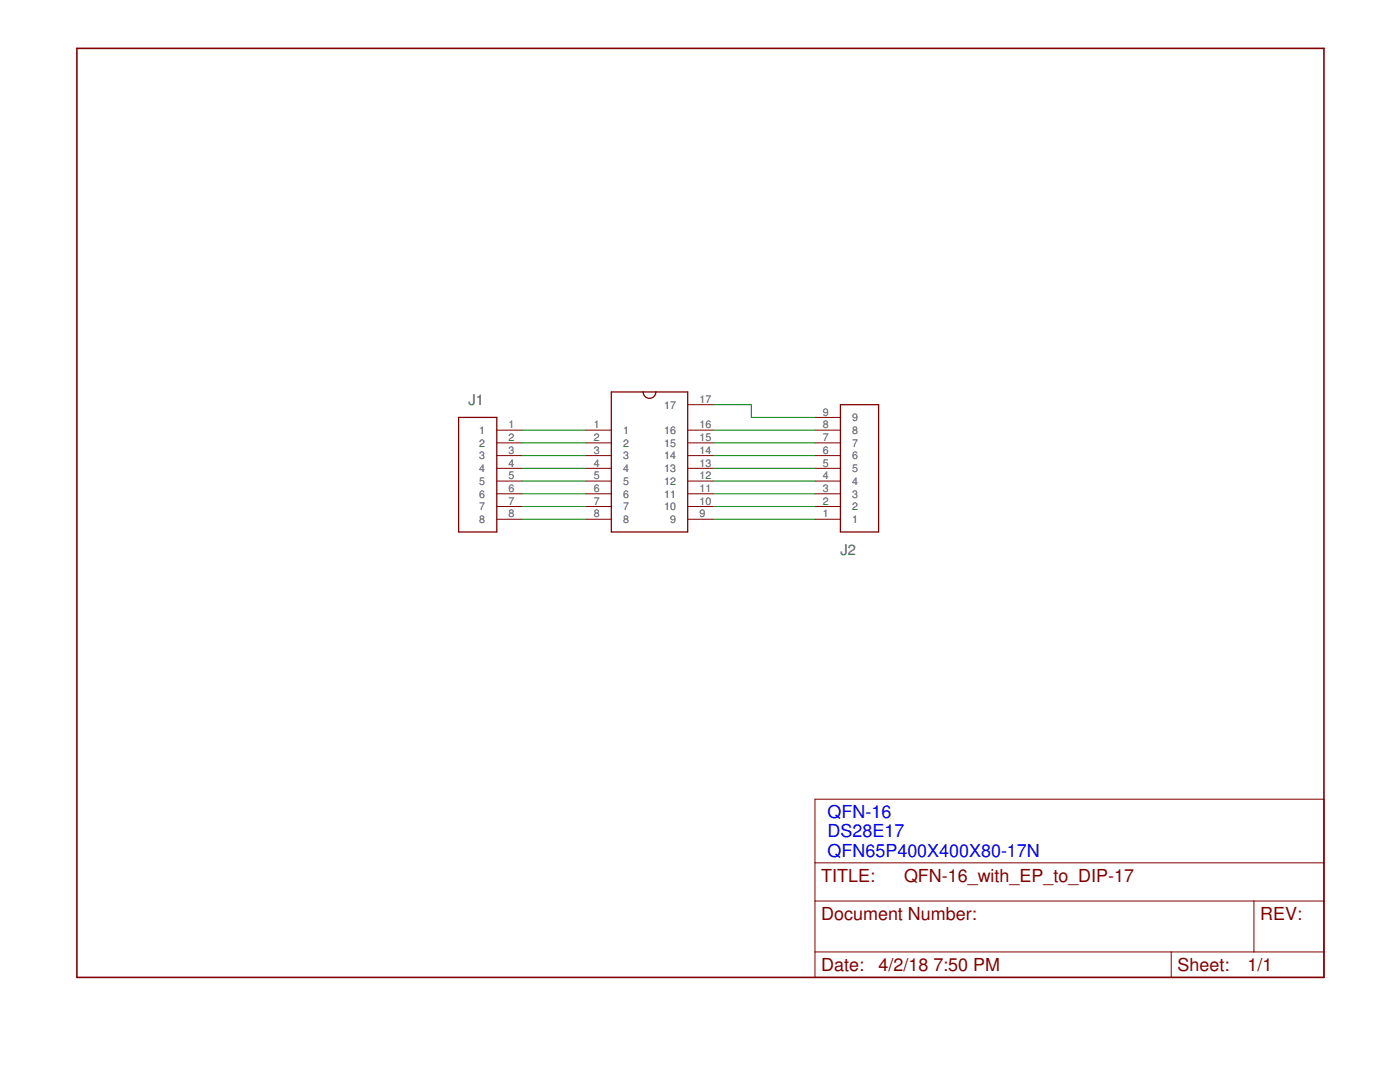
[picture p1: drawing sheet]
<svg xmlns="http://www.w3.org/2000/svg" width="279mm" height="216mm" viewBox="0 0 279 216" stroke-linecap="round" stroke-linejoin="round" font-family="sans-serif">
<path d="M15.3 9.7h248.9v185.3h-248.9z" fill="none" stroke="#800000" stroke-width=".32"/>
<g fill="none" stroke="#800000" stroke-width=".2">
<path d="M99.1 85.8h5.1M99.1 88.4h5.1M99.1 90.9h5.1M99.1 93.5h5.1M99.1 96h5.1M99.1 98.5h5.1M116.9 85.8h5.1M116.9 88.4h5.1M116.9 90.9h5.1M116.9 93.5h5.1M116.9 96h5.1M116.9 98.5h5.1"/>
<path d="M137.2 85.8h5.1M137.2 88.4h5.1M137.2 90.9h5.1M137.2 93.5h5.1M137.2 96h5.1M137.2 98.5h5.1M137.2 80.8h5.1M162.6 85.8h5.1M162.6 88.4h5.1M162.6 90.9h5.1M162.6 93.5h5.1M162.6 96h5.1"/>
<path d="M162.6 98.5h5.1M162.6 83.3h5.1M99.1 101.1h5.1M99.1 103.6h5.1M116.9 101.1h5.1M116.9 103.6h5.1M137.2 101.1h5.1M137.2 103.6h5.1M162.6 101.1h5.1M162.6 103.6h5.1M162.6 159.5h101.6v35.5h-101.6zM162.6 179.8h101.6"/>
<path d="M162.6 172.2h101.6M250.3 179.8v10.1M162.6 189.9h101.6M233.7 189.9v5.1"/>
</g>
<path d="M122 78.2h15.2v28h-15.2zM128.4 78.2a1.27 1.27 0 0 0 1.2 1.3 1.27 1.27 0 0 0 1.3-1.3M91.5 83.3h7.6v22.9h-7.6zM167.7 80.8h7.6v25.4h-7.6z" fill="none" stroke="#800000" stroke-width=".25"/>
<g fill="none" stroke="#008000" stroke-width=".2">
<path d="M104.2 85.8h12.7M104.2 88.4h12.7M104.2 90.9h12.7M104.2 93.5h12.7M104.2 96h12.7M104.2 98.5h12.7M142.3 85.8h20.3M142.3 88.4h20.3M142.3 90.9h20.3M142.3 93.5h20.3M142.3 96h20.3M142.3 98.5h20.3"/>
<path d="M142.3 80.8h7.6v2.5h12.7M104.2 101.1h12.7M104.2 103.6h12.7M142.3 101.1h20.3M142.3 103.6h20.3"/>
</g>
<g font-size="3.6" fill="#00f">
<text x="165.2" y="163.3">QFN-16</text>
<text x="165.2" y="167.1">DS28E17</text>
<text x="165.2" y="170.9">QFN65P400X400X80-17N</text>
</g>
<g font-size="3.6" fill="#800000">
<text x="163.9" y="176">TITLE:</text>
<text x="180.4" y="176">QFN-16_with_EP_to_DIP-17</text>
<text x="163.9" y="183.6">Document Number:</text>
<text x="251.5" y="183.6">REV:</text>
<text x="163.9" y="193.8">Date:</text>
<text x="175.3" y="193.8">4/2/18</text>
<text x="186.3" y="193.8">7:50 PM</text>
<text x="235" y="193.8">Sheet:</text>
<text x="249" y="193.8">1/1</text>
</g>
<g font-size="2.9" fill="#505050">
<text x="93.5" y="80.8">J1</text>
<text x="167.7" y="110.8">J2</text>
</g>
<g font-size="2.1" fill="#505050">
<text x="132.5" y="81.5">17</text>
<text x="139.6" y="80.4">17</text>
<text x="164.2" y="82.9">9</text>
<text x="95.6" y="86.6">1</text>
<text x="95.6" y="89.1">2</text>
<text x="101.5" y="85.5">1</text>
<text x="101.5" y="88">2</text>
<text x="118.5" y="85.5">1</text>
<text x="118.5" y="88">2</text>
<text x="124.3" y="86.6">1</text>
<text x="124.3" y="89.1">2</text>
<text x="132.5" y="89.1">15</text>
<text x="132.5" y="86.6">16</text>
<text x="139.6" y="88">15</text>
<text x="139.6" y="85.5">16</text>
<text x="164.2" y="88">7</text>
<text x="164.2" y="85.5">8</text>
<text x="170.1" y="89.1">7</text>
<text x="170.1" y="86.6">8</text>
<text x="170.1" y="84.1">9</text>
<text x="95.6" y="91.7">3</text>
<text x="95.6" y="94.2">4</text>
<text x="101.5" y="90.6">3</text>
<text x="101.5" y="93.1">4</text>
<text x="101.5" y="95.6">5</text>
<text x="118.5" y="90.6">3</text>
<text x="118.5" y="93.1">4</text>
<text x="118.5" y="95.6">5</text>
<text x="124.3" y="91.7">3</text>
<text x="124.3" y="94.2">4</text>
<text x="132.5" y="94.2">13</text>
<text x="132.5" y="91.7">14</text>
<text x="139.6" y="95.6">12</text>
<text x="139.6" y="93.1">13</text>
<text x="139.6" y="90.6">14</text>
<text x="164.2" y="95.6">4</text>
<text x="164.2" y="93.1">5</text>
<text x="164.2" y="90.6">6</text>
<text x="170.1" y="94.2">5</text>
<text x="170.1" y="91.7">6</text>
<text x="95.6" y="96.8">5</text>
<text x="95.6" y="99.3">6</text>
<text x="95.6" y="101.8">7</text>
<text x="101.5" y="98.2">6</text>
<text x="101.5" y="100.7">7</text>
<text x="118.5" y="98.2">6</text>
<text x="118.5" y="100.7">7</text>
<text x="124.3" y="96.8">5</text>
<text x="124.3" y="99.3">6</text>
<text x="124.3" y="101.8">7</text>
<text x="132.5" y="101.8">10</text>
<text x="132.5" y="99.3">11</text>
<text x="132.5" y="96.8">12</text>
<text x="139.6" y="100.7">10</text>
<text x="139.6" y="98.2">11</text>
<text x="164.2" y="100.7">2</text>
<text x="164.2" y="98.2">3</text>
<text x="170.1" y="101.8">2</text>
<text x="170.1" y="99.3">3</text>
<text x="170.1" y="96.8">4</text>
<text x="95.6" y="104.4">8</text>
<text x="101.5" y="103.3">8</text>
<text x="118.5" y="103.3">8</text>
<text x="124.3" y="104.4">8</text>
<text x="133.7" y="104.4">9</text>
<text x="139.6" y="103.3">9</text>
<text x="164.2" y="103.3">1</text>
<text x="170.1" y="104.4">1</text>
</g>
</svg>
